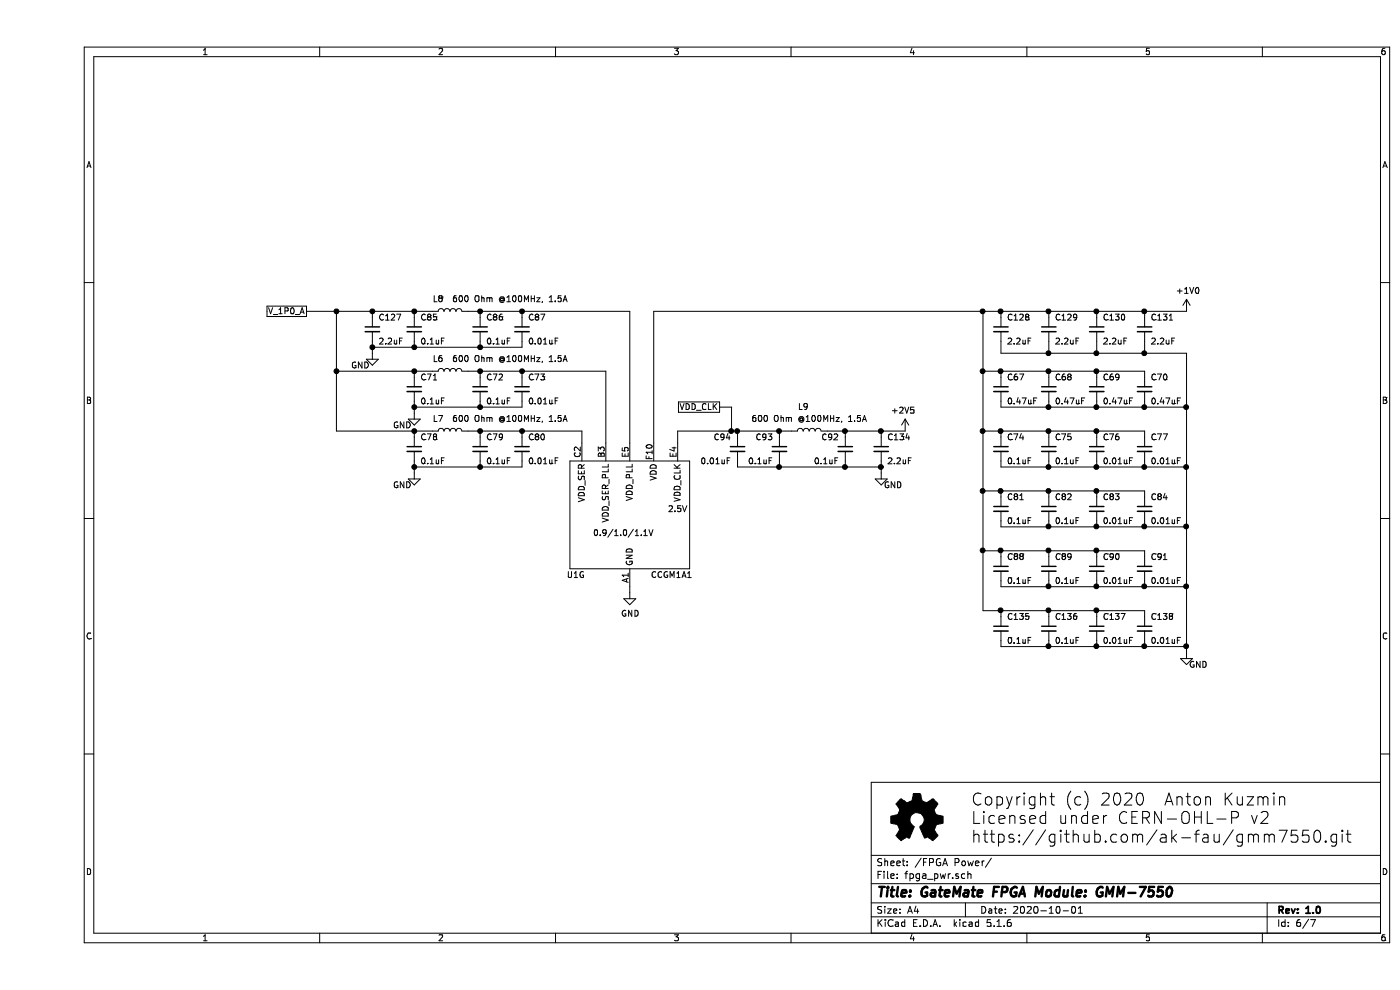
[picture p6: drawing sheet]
EESchema Schematic File Version 4
EELAYER 30 0
EELAYER END
$Descr A4 11693 8268
encoding utf-8
Sheet 6 7
Title "GateMate FPGA Module: GMM-7550"
Date "2020-10-01"
Rev "1.0"
Comp ""
Comment1 ""
Comment2 ""
Comment3 ""
Comment4 ""
$EndDescr
$Comp
L CologneChip:CCGM1A1 U1
U 7 1
P 4950 4300
AR Path="/5E92BEF5" Ref="U1"  Part="7" 
AR Path="/5E928EDB/5E92BEF5" Ref="U1"  Part="7" 
F 0 "U1" H 4500 3800 50  0000 C CNN
F 1 "CCGM1A1" H 5300 3800 50  0000 C CNN
F 2 "Package_BGA:BGA-320_15.0x15.0mm_Layout18x18_P0.8mm" H 5100 4850 50  0001 C CNN
F 3 "https://colognechip.com/docs/gatemate-ccgm1a-datasheet.pdf" H 4950 4600 50  0001 C CNN
	7    4950 4300
	1    0    0    -1  
$EndComp
$Comp
L Device:C_Small C?
U 1 1
P 3150 3250
AR Path="/5E836017/5EC0016A" Ref="C?"  Part="1" 
AR Path="/5E928EDB/5EC0016A" Ref="C71"  Part="1" 
F 0 "C71" H 3200 3350 50  0000 L CNN
F 1 "0.1uF" H 3200 3150 50  0000 L CNN
F 2 "Capacitor_SMD:C_0402_1005Metric" H 3150 3250 50  0001 C CNN
F 3 "~" H 3150 3250 50  0001 C CNN
	1    3150 3250
	1    0    0    -1  
$EndComp
$Comp
L Device:C_Small C?
U 1 1
P 3700 3250
AR Path="/5E836017/5EC00170" Ref="C?"  Part="1" 
AR Path="/5E928EDB/5EC00170" Ref="C72"  Part="1" 
F 0 "C72" H 3750 3350 50  0000 L CNN
F 1 "0.1uF" H 3750 3150 50  0000 L CNN
F 2 "Capacitor_SMD:C_0402_1005Metric" H 3700 3250 50  0001 C CNN
F 3 "~" H 3700 3250 50  0001 C CNN
	1    3700 3250
	1    0    0    -1  
$EndComp
$Comp
L Device:C_Small C?
U 1 1
P 4050 3250
AR Path="/5E836017/5EC00176" Ref="C?"  Part="1" 
AR Path="/5E928EDB/5EC00176" Ref="C73"  Part="1" 
F 0 "C73" H 4100 3350 50  0000 L CNN
F 1 "0.01uF" H 4100 3150 50  0000 L CNN
F 2 "Capacitor_SMD:C_0402_1005Metric" H 4050 3250 50  0001 C CNN
F 3 "~" H 4050 3250 50  0001 C CNN
	1    4050 3250
	1    0    0    -1  
$EndComp
Wire Wire Line
	3150 3350 3150 3400
Wire Wire Line
	3700 3350 3700 3400
Wire Wire Line
	3700 3400 3150 3400
Wire Wire Line
	4050 3350 4050 3400
Wire Wire Line
	4050 3400 3700 3400
Connection ~ 3700 3400
Wire Wire Line
	3600 3100 3700 3100
Wire Wire Line
	3700 3100 3700 3150
Wire Wire Line
	3700 3100 4050 3100
Wire Wire Line
	4050 3100 4050 3150
Connection ~ 3700 3100
Wire Wire Line
	3150 3150 3150 3100
Wire Wire Line
	3150 3100 3300 3100
Connection ~ 4050 3100
Connection ~ 3150 3100
$Comp
L Device:L L?
U 1 1
P 3450 3600
AR Path="/5E836017/5EC0A913" Ref="L?"  Part="1" 
AR Path="/5E928EDB/5EC0A913" Ref="L7"  Part="1" 
F 0 "L7" V 3550 3700 50  0000 C CNN
F 1 "600 Ohm @100MHz, 1.5A" V 3550 3100 50  0000 C CNN
F 2 "Inductor_SMD:L_0805_2012Metric" H 3450 3600 50  0001 C CNN
F 3 "~" H 3450 3600 50  0001 C CNN
F 4 "MI0805K601R-10" V 3450 3600 50  0001 C CNN "PartNumber"
	1    3450 3600
	0    -1   -1   0   
$EndComp
$Comp
L Device:C_Small C?
U 1 1
P 3150 3750
AR Path="/5E836017/5EC0A919" Ref="C?"  Part="1" 
AR Path="/5E928EDB/5EC0A919" Ref="C78"  Part="1" 
F 0 "C78" H 3200 3850 50  0000 L CNN
F 1 "0.1uF" H 3200 3650 50  0000 L CNN
F 2 "Capacitor_SMD:C_0402_1005Metric" H 3150 3750 50  0001 C CNN
F 3 "~" H 3150 3750 50  0001 C CNN
	1    3150 3750
	1    0    0    -1  
$EndComp
$Comp
L Device:C_Small C?
U 1 1
P 3700 3750
AR Path="/5E836017/5EC0A91F" Ref="C?"  Part="1" 
AR Path="/5E928EDB/5EC0A91F" Ref="C79"  Part="1" 
F 0 "C79" H 3750 3850 50  0000 L CNN
F 1 "0.1uF" H 3750 3650 50  0000 L CNN
F 2 "Capacitor_SMD:C_0402_1005Metric" H 3700 3750 50  0001 C CNN
F 3 "~" H 3700 3750 50  0001 C CNN
	1    3700 3750
	1    0    0    -1  
$EndComp
$Comp
L Device:C_Small C?
U 1 1
P 4050 3750
AR Path="/5E836017/5EC0A925" Ref="C?"  Part="1" 
AR Path="/5E928EDB/5EC0A925" Ref="C80"  Part="1" 
F 0 "C80" H 4100 3850 50  0000 L CNN
F 1 "0.01uF" H 4100 3650 50  0000 L CNN
F 2 "Capacitor_SMD:C_0402_1005Metric" H 4050 3750 50  0001 C CNN
F 3 "~" H 4050 3750 50  0001 C CNN
	1    4050 3750
	1    0    0    -1  
$EndComp
$Comp
L power:GND #PWR?
U 1 1
P 3150 3950
AR Path="/5E836017/5EC0A92B" Ref="#PWR?"  Part="1" 
AR Path="/5E928EDB/5EC0A92B" Ref="#PWR0115"  Part="1" 
F 0 "#PWR0115" H 3150 3700 50  0001 C CNN
F 1 "GND" H 3050 3850 50  0000 C CNN
F 2 "" H 3150 3950 50  0001 C CNN
F 3 "" H 3150 3950 50  0001 C CNN
	1    3150 3950
	1    0    0    -1  
$EndComp
Wire Wire Line
	3150 3850 3150 3900
Wire Wire Line
	3700 3850 3700 3900
Wire Wire Line
	3700 3900 3150 3900
Wire Wire Line
	4050 3850 4050 3900
Wire Wire Line
	4050 3900 3700 3900
Connection ~ 3700 3900
Wire Wire Line
	3600 3600 3700 3600
Wire Wire Line
	3700 3600 3700 3650
Wire Wire Line
	3700 3600 4050 3600
Wire Wire Line
	4050 3600 4050 3650
Connection ~ 3700 3600
Wire Wire Line
	3150 3650 3150 3600
Wire Wire Line
	3150 3600 3300 3600
Connection ~ 4050 3600
$Comp
L Device:C_Small C?
U 1 1
P 6750 3750
AR Path="/5E836017/5EC3D896" Ref="C?"  Part="1" 
AR Path="/5E928EDB/5EC3D896" Ref="C92"  Part="1" 
F 0 "C92" H 6800 3850 50  0000 L CNN
F 1 "0.1uF" H 6800 3650 50  0000 L CNN
F 2 "Capacitor_SMD:C_0402_1005Metric" H 6750 3750 50  0001 C CNN
F 3 "~" H 6750 3750 50  0001 C CNN
	1    6750 3750
	-1   0    0    -1  
$EndComp
$Comp
L Device:C_Small C?
U 1 1
P 6200 3750
AR Path="/5E836017/5EC3D89C" Ref="C?"  Part="1" 
AR Path="/5E928EDB/5EC3D89C" Ref="C93"  Part="1" 
F 0 "C93" H 6250 3850 50  0000 L CNN
F 1 "0.1uF" H 6250 3650 50  0000 L CNN
F 2 "Capacitor_SMD:C_0402_1005Metric" H 6200 3750 50  0001 C CNN
F 3 "~" H 6200 3750 50  0001 C CNN
	1    6200 3750
	-1   0    0    -1  
$EndComp
$Comp
L Device:C_Small C?
U 1 1
P 5850 3750
AR Path="/5E836017/5EC3D8A2" Ref="C?"  Part="1" 
AR Path="/5E928EDB/5EC3D8A2" Ref="C94"  Part="1" 
F 0 "C94" H 5900 3850 50  0000 L CNN
F 1 "0.01uF" H 5900 3650 50  0000 L CNN
F 2 "Capacitor_SMD:C_0402_1005Metric" H 5850 3750 50  0001 C CNN
F 3 "~" H 5850 3750 50  0001 C CNN
	1    5850 3750
	-1   0    0    -1  
$EndComp
$Comp
L power:GND #PWR?
U 1 1
P 7050 3950
AR Path="/5E836017/5EC3D8A8" Ref="#PWR?"  Part="1" 
AR Path="/5E928EDB/5EC3D8A8" Ref="#PWR0116"  Part="1" 
F 0 "#PWR0116" H 7050 3700 50  0001 C CNN
F 1 "GND" H 6950 3850 50  0000 C CNN
F 2 "" H 7050 3950 50  0001 C CNN
F 3 "" H 7050 3950 50  0001 C CNN
	1    7050 3950
	-1   0    0    -1  
$EndComp
Wire Wire Line
	6750 3850 6750 3900
Wire Wire Line
	6200 3850 6200 3900
Wire Wire Line
	6200 3900 6750 3900
Wire Wire Line
	5850 3850 5850 3900
Wire Wire Line
	5850 3900 6200 3900
Connection ~ 6200 3900
Wire Wire Line
	6300 3600 6200 3600
Wire Wire Line
	6200 3600 6200 3650
Wire Wire Line
	6200 3600 5850 3600
Wire Wire Line
	5850 3600 5850 3650
Connection ~ 6200 3600
Wire Wire Line
	6750 3650 6750 3600
Wire Wire Line
	6750 3600 6600 3600
Connection ~ 5850 3600
Wire Wire Line
	7250 3600 7050 3600
Connection ~ 6750 3600
$Comp
L Device:C_Small C?
U 1 1
P 3150 2750
AR Path="/5E836017/5EC4DFB6" Ref="C?"  Part="1" 
AR Path="/5E928EDB/5EC4DFB6" Ref="C85"  Part="1" 
F 0 "C85" H 3200 2850 50  0000 L CNN
F 1 "0.1uF" H 3200 2650 50  0000 L CNN
F 2 "Capacitor_SMD:C_0402_1005Metric" H 3150 2750 50  0001 C CNN
F 3 "~" H 3150 2750 50  0001 C CNN
	1    3150 2750
	1    0    0    -1  
$EndComp
$Comp
L Device:C_Small C?
U 1 1
P 3700 2750
AR Path="/5E836017/5EC4DFBC" Ref="C?"  Part="1" 
AR Path="/5E928EDB/5EC4DFBC" Ref="C86"  Part="1" 
F 0 "C86" H 3750 2850 50  0000 L CNN
F 1 "0.1uF" H 3750 2650 50  0000 L CNN
F 2 "Capacitor_SMD:C_0402_1005Metric" H 3700 2750 50  0001 C CNN
F 3 "~" H 3700 2750 50  0001 C CNN
	1    3700 2750
	1    0    0    -1  
$EndComp
$Comp
L Device:C_Small C?
U 1 1
P 4050 2750
AR Path="/5E836017/5EC4DFC2" Ref="C?"  Part="1" 
AR Path="/5E928EDB/5EC4DFC2" Ref="C87"  Part="1" 
F 0 "C87" H 4100 2850 50  0000 L CNN
F 1 "0.01uF" H 4100 2650 50  0000 L CNN
F 2 "Capacitor_SMD:C_0402_1005Metric" H 4050 2750 50  0001 C CNN
F 3 "~" H 4050 2750 50  0001 C CNN
	1    4050 2750
	1    0    0    -1  
$EndComp
Wire Wire Line
	3150 2850 3150 2900
Wire Wire Line
	3700 2850 3700 2900
Wire Wire Line
	3700 2900 3150 2900
Wire Wire Line
	4050 2850 4050 2900
Wire Wire Line
	4050 2900 3700 2900
Connection ~ 3700 2900
Wire Wire Line
	3600 2600 3700 2600
Wire Wire Line
	3700 2600 3700 2650
Wire Wire Line
	3700 2600 4050 2600
Wire Wire Line
	4050 2600 4050 2650
Connection ~ 3700 2600
Wire Wire Line
	3150 2650 3150 2600
Wire Wire Line
	3150 2600 3300 2600
Connection ~ 4050 2600
Wire Wire Line
	2250 2600 2500 2600
Connection ~ 3150 2600
$Comp
L power:+2V5 #PWR0118
U 1 1
P 7250 3600
F 0 "#PWR0118" H 7250 3450 50  0001 C CNN
F 1 "+2V5" H 7265 3773 50  0000 C CNN
F 2 "" H 7250 3600 50  0001 C CNN
F 3 "" H 7250 3600 50  0001 C CNN
	1    7250 3600
	-1   0    0    -1  
$EndComp
Wire Wire Line
	2500 3600 2500 3100
$Comp
L Device:C_Small C?
U 1 1
P 8050 3750
AR Path="/5E836017/5ECEA1C0" Ref="C?"  Part="1" 
AR Path="/5E928EDB/5ECEA1C0" Ref="C74"  Part="1" 
F 0 "C74" H 8100 3850 50  0000 L CNN
F 1 "0.1uF" H 8100 3650 50  0000 L CNN
F 2 "Capacitor_SMD:C_0402_1005Metric" H 8050 3750 50  0001 C CNN
F 3 "~" H 8050 3750 50  0001 C CNN
	1    8050 3750
	1    0    0    -1  
$EndComp
$Comp
L Device:C_Small C?
U 1 1
P 8050 3250
AR Path="/5E836017/5ECEAEC8" Ref="C?"  Part="1" 
AR Path="/5E928EDB/5ECEAEC8" Ref="C67"  Part="1" 
F 0 "C67" H 8100 3350 50  0000 L CNN
F 1 "0.47uF" H 8100 3150 50  0000 L CNN
F 2 "Capacitor_SMD:C_0603_1608Metric" H 8050 3250 50  0001 C CNN
F 3 "~" H 8050 3250 50  0001 C CNN
	1    8050 3250
	1    0    0    -1  
$EndComp
$Comp
L Device:C_Small C?
U 1 1
P 8450 3250
AR Path="/5E836017/5ECED1D9" Ref="C?"  Part="1" 
AR Path="/5E928EDB/5ECED1D9" Ref="C68"  Part="1" 
F 0 "C68" H 8500 3350 50  0000 L CNN
F 1 "0.47uF" H 8500 3150 50  0000 L CNN
F 2 "Capacitor_SMD:C_0603_1608Metric" H 8450 3250 50  0001 C CNN
F 3 "~" H 8450 3250 50  0001 C CNN
	1    8450 3250
	1    0    0    -1  
$EndComp
$Comp
L Device:C_Small C?
U 1 1
P 8850 3250
AR Path="/5E836017/5ECEE093" Ref="C?"  Part="1" 
AR Path="/5E928EDB/5ECEE093" Ref="C69"  Part="1" 
F 0 "C69" H 8900 3350 50  0000 L CNN
F 1 "0.47uF" H 8900 3150 50  0000 L CNN
F 2 "Capacitor_SMD:C_0603_1608Metric" H 8850 3250 50  0001 C CNN
F 3 "~" H 8850 3250 50  0001 C CNN
	1    8850 3250
	1    0    0    -1  
$EndComp
$Comp
L Device:C_Small C?
U 1 1
P 9250 3250
AR Path="/5E836017/5ECFFA45" Ref="C?"  Part="1" 
AR Path="/5E928EDB/5ECFFA45" Ref="C70"  Part="1" 
F 0 "C70" H 9300 3350 50  0000 L CNN
F 1 "0.47uF" H 9300 3150 50  0000 L CNN
F 2 "Capacitor_SMD:C_0603_1608Metric" H 9250 3250 50  0001 C CNN
F 3 "~" H 9250 3250 50  0001 C CNN
	1    9250 3250
	1    0    0    -1  
$EndComp
$Comp
L Device:C_Small C?
U 1 1
P 8450 3750
AR Path="/5E836017/5ED06806" Ref="C?"  Part="1" 
AR Path="/5E928EDB/5ED06806" Ref="C75"  Part="1" 
F 0 "C75" H 8500 3850 50  0000 L CNN
F 1 "0.1uF" H 8500 3650 50  0000 L CNN
F 2 "Capacitor_SMD:C_0402_1005Metric" H 8450 3750 50  0001 C CNN
F 3 "~" H 8450 3750 50  0001 C CNN
	1    8450 3750
	1    0    0    -1  
$EndComp
$Comp
L Device:C_Small C?
U 1 1
P 8850 3750
AR Path="/5E836017/5ED07726" Ref="C?"  Part="1" 
AR Path="/5E928EDB/5ED07726" Ref="C76"  Part="1" 
F 0 "C76" H 8900 3850 50  0000 L CNN
F 1 "0.01uF" H 8900 3650 50  0000 L CNN
F 2 "Capacitor_SMD:C_0402_1005Metric" H 8850 3750 50  0001 C CNN
F 3 "~" H 8850 3750 50  0001 C CNN
	1    8850 3750
	1    0    0    -1  
$EndComp
$Comp
L Device:C_Small C?
U 1 1
P 9250 3750
AR Path="/5E836017/5ED07BA6" Ref="C?"  Part="1" 
AR Path="/5E928EDB/5ED07BA6" Ref="C77"  Part="1" 
F 0 "C77" H 9300 3850 50  0000 L CNN
F 1 "0.01uF" H 9300 3650 50  0000 L CNN
F 2 "Capacitor_SMD:C_0402_1005Metric" H 9250 3750 50  0001 C CNN
F 3 "~" H 9250 3750 50  0001 C CNN
	1    9250 3750
	1    0    0    -1  
$EndComp
$Comp
L Device:C_Small C?
U 1 1
P 8050 4250
AR Path="/5E836017/5ED1E758" Ref="C?"  Part="1" 
AR Path="/5E928EDB/5ED1E758" Ref="C81"  Part="1" 
F 0 "C81" H 8100 4350 50  0000 L CNN
F 1 "0.1uF" H 8100 4150 50  0000 L CNN
F 2 "Capacitor_SMD:C_0402_1005Metric" H 8050 4250 50  0001 C CNN
F 3 "~" H 8050 4250 50  0001 C CNN
	1    8050 4250
	1    0    0    -1  
$EndComp
$Comp
L Device:C_Small C?
U 1 1
P 8450 4250
AR Path="/5E836017/5ED1E75E" Ref="C?"  Part="1" 
AR Path="/5E928EDB/5ED1E75E" Ref="C82"  Part="1" 
F 0 "C82" H 8500 4350 50  0000 L CNN
F 1 "0.1uF" H 8500 4150 50  0000 L CNN
F 2 "Capacitor_SMD:C_0402_1005Metric" H 8450 4250 50  0001 C CNN
F 3 "~" H 8450 4250 50  0001 C CNN
	1    8450 4250
	1    0    0    -1  
$EndComp
$Comp
L Device:C_Small C?
U 1 1
P 8850 4250
AR Path="/5E836017/5ED1E764" Ref="C?"  Part="1" 
AR Path="/5E928EDB/5ED1E764" Ref="C83"  Part="1" 
F 0 "C83" H 8900 4350 50  0000 L CNN
F 1 "0.01uF" H 8900 4150 50  0000 L CNN
F 2 "Capacitor_SMD:C_0402_1005Metric" H 8850 4250 50  0001 C CNN
F 3 "~" H 8850 4250 50  0001 C CNN
	1    8850 4250
	1    0    0    -1  
$EndComp
$Comp
L Device:C_Small C?
U 1 1
P 9250 4250
AR Path="/5E836017/5ED1E76A" Ref="C?"  Part="1" 
AR Path="/5E928EDB/5ED1E76A" Ref="C84"  Part="1" 
F 0 "C84" H 9300 4350 50  0000 L CNN
F 1 "0.01uF" H 9300 4150 50  0000 L CNN
F 2 "Capacitor_SMD:C_0402_1005Metric" H 9250 4250 50  0001 C CNN
F 3 "~" H 9250 4250 50  0001 C CNN
	1    9250 4250
	1    0    0    -1  
$EndComp
$Comp
L Device:C_Small C?
U 1 1
P 8050 4750
AR Path="/5E836017/5ED5D7E8" Ref="C?"  Part="1" 
AR Path="/5E928EDB/5ED5D7E8" Ref="C88"  Part="1" 
F 0 "C88" H 8100 4850 50  0000 L CNN
F 1 "0.1uF" H 8100 4650 50  0000 L CNN
F 2 "Capacitor_SMD:C_0402_1005Metric" H 8050 4750 50  0001 C CNN
F 3 "~" H 8050 4750 50  0001 C CNN
	1    8050 4750
	1    0    0    -1  
$EndComp
$Comp
L Device:C_Small C?
U 1 1
P 8450 4750
AR Path="/5E836017/5ED5D7EE" Ref="C?"  Part="1" 
AR Path="/5E928EDB/5ED5D7EE" Ref="C89"  Part="1" 
F 0 "C89" H 8500 4850 50  0000 L CNN
F 1 "0.1uF" H 8500 4650 50  0000 L CNN
F 2 "Capacitor_SMD:C_0402_1005Metric" H 8450 4750 50  0001 C CNN
F 3 "~" H 8450 4750 50  0001 C CNN
	1    8450 4750
	1    0    0    -1  
$EndComp
$Comp
L Device:C_Small C?
U 1 1
P 8850 4750
AR Path="/5E836017/5ED5D7F4" Ref="C?"  Part="1" 
AR Path="/5E928EDB/5ED5D7F4" Ref="C90"  Part="1" 
F 0 "C90" H 8900 4850 50  0000 L CNN
F 1 "0.01uF" H 8900 4650 50  0000 L CNN
F 2 "Capacitor_SMD:C_0402_1005Metric" H 8850 4750 50  0001 C CNN
F 3 "~" H 8850 4750 50  0001 C CNN
	1    8850 4750
	1    0    0    -1  
$EndComp
$Comp
L Device:C_Small C?
U 1 1
P 9250 4750
AR Path="/5E836017/5ED5D7FA" Ref="C?"  Part="1" 
AR Path="/5E928EDB/5ED5D7FA" Ref="C91"  Part="1" 
F 0 "C91" H 9300 4850 50  0000 L CNN
F 1 "0.01uF" H 9300 4650 50  0000 L CNN
F 2 "Capacitor_SMD:C_0402_1005Metric" H 9250 4750 50  0001 C CNN
F 3 "~" H 9250 4750 50  0001 C CNN
	1    9250 4750
	1    0    0    -1  
$EndComp
$Comp
L power:+1V0 #PWR0119
U 1 1
P 9600 2600
F 0 "#PWR0119" H 9600 2450 50  0001 C CNN
F 1 "+1V0" H 9615 2773 50  0000 C CNN
F 2 "" H 9600 2600 50  0001 C CNN
F 3 "" H 9600 2600 50  0001 C CNN
	1    9600 2600
	1    0    0    -1  
$EndComp
$Comp
L power:GND #PWR0120
U 1 1
P 9600 5450
F 0 "#PWR0120" H 9600 5200 50  0001 C CNN
F 1 "GND" H 9700 5350 50  0000 C CNN
F 2 "" H 9600 5450 50  0001 C CNN
F 3 "" H 9600 5450 50  0001 C CNN
	1    9600 5450
	1    0    0    -1  
$EndComp
Wire Wire Line
	8050 3150 8050 3100
Connection ~ 8050 3100
Wire Wire Line
	8050 3100 7900 3100
Wire Wire Line
	8450 3150 8450 3100
Connection ~ 8450 3100
Wire Wire Line
	8450 3100 8050 3100
Wire Wire Line
	8850 3150 8850 3100
Connection ~ 8850 3100
Wire Wire Line
	8850 3100 8450 3100
Wire Wire Line
	9250 3150 9250 3100
Wire Wire Line
	9250 3100 8850 3100
Wire Wire Line
	8050 3350 8050 3400
Wire Wire Line
	8050 3400 8450 3400
Wire Wire Line
	9250 3400 9250 3350
Wire Wire Line
	8850 3350 8850 3400
Connection ~ 8850 3400
Wire Wire Line
	8850 3400 9250 3400
Wire Wire Line
	8450 3350 8450 3400
Connection ~ 8450 3400
Wire Wire Line
	8450 3400 8850 3400
Wire Wire Line
	7900 2600 7900 3100
Wire Wire Line
	7900 3600 8050 3600
Wire Wire Line
	9250 3600 9250 3650
Wire Wire Line
	8850 3600 8850 3650
Connection ~ 8850 3600
Wire Wire Line
	8850 3600 9250 3600
Wire Wire Line
	8450 3600 8450 3650
Connection ~ 8450 3600
Wire Wire Line
	8450 3600 8850 3600
Wire Wire Line
	8050 3600 8050 3650
Connection ~ 8050 3600
Wire Wire Line
	8050 3600 8450 3600
Wire Wire Line
	7900 3100 7900 3600
Wire Wire Line
	7900 4100 8050 4100
Wire Wire Line
	9250 4100 9250 4150
Connection ~ 7900 3100
Wire Wire Line
	8850 4100 8850 4150
Connection ~ 8850 4100
Wire Wire Line
	8850 4100 9250 4100
Wire Wire Line
	8450 4100 8450 4150
Connection ~ 8450 4100
Wire Wire Line
	8450 4100 8850 4100
Wire Wire Line
	8050 4100 8050 4150
Connection ~ 8050 4100
Wire Wire Line
	8050 4100 8450 4100
Wire Wire Line
	7900 3600 7900 4100
Wire Wire Line
	7900 4600 8050 4600
Wire Wire Line
	9250 4600 9250 4650
Connection ~ 7900 3600
Wire Wire Line
	8850 4600 8850 4650
Connection ~ 8850 4600
Wire Wire Line
	8850 4600 9250 4600
Wire Wire Line
	8450 4600 8450 4650
Connection ~ 8450 4600
Wire Wire Line
	8450 4600 8850 4600
Wire Wire Line
	8050 4600 8050 4650
Connection ~ 8050 4600
Wire Wire Line
	8050 4600 8450 4600
Wire Wire Line
	8050 4850 8050 4900
Wire Wire Line
	8050 4900 8450 4900
Wire Wire Line
	9250 4850 9250 4900
Wire Wire Line
	8850 4850 8850 4900
Connection ~ 8850 4900
Wire Wire Line
	8850 4900 9250 4900
Wire Wire Line
	8450 4850 8450 4900
Connection ~ 8450 4900
Wire Wire Line
	8450 4900 8850 4900
Wire Wire Line
	8050 4350 8050 4400
Wire Wire Line
	8050 4400 8450 4400
Wire Wire Line
	9600 4400 9600 4900
Wire Wire Line
	9250 4350 9250 4400
Connection ~ 9250 4400
Wire Wire Line
	9250 4400 9600 4400
Wire Wire Line
	8850 4350 8850 4400
Connection ~ 8850 4400
Wire Wire Line
	8850 4400 9250 4400
Wire Wire Line
	8450 4350 8450 4400
Connection ~ 8450 4400
Wire Wire Line
	8450 4400 8850 4400
Wire Wire Line
	8050 3850 8050 3900
Wire Wire Line
	8050 3900 8450 3900
Wire Wire Line
	9600 3900 9600 4400
Connection ~ 9600 4400
Wire Wire Line
	9250 3850 9250 3900
Connection ~ 9250 3900
Wire Wire Line
	9250 3900 9600 3900
Wire Wire Line
	8850 3850 8850 3900
Connection ~ 8850 3900
Wire Wire Line
	8850 3900 9250 3900
Wire Wire Line
	8450 3850 8450 3900
Connection ~ 8450 3900
Wire Wire Line
	8450 3900 8850 3900
Wire Wire Line
	9250 3400 9600 3400
Wire Wire Line
	9600 3400 9600 3900
Connection ~ 9250 3400
Connection ~ 9600 3900
Wire Wire Line
	5350 3700 5350 3600
Wire Wire Line
	5350 3600 5800 3600
Wire Wire Line
	5150 2600 5150 3700
Wire Wire Line
	4550 3600 4550 3700
Wire Wire Line
	4050 3600 4550 3600
Wire Wire Line
	4750 3100 4750 3700
Wire Wire Line
	4050 3100 4750 3100
Wire Wire Line
	4950 2600 4950 3700
Wire Wire Line
	4050 2600 4950 2600
$Comp
L power:GND #PWR020
U 1 1
P 4950 4950
F 0 "#PWR020" H 4950 4700 50  0001 C CNN
F 1 "GND" H 4955 4777 50  0000 C CNN
F 2 "" H 4950 4950 50  0001 C CNN
F 3 "" H 4950 4950 50  0001 C CNN
	1    4950 4950
	1    0    0    -1  
$EndComp
Wire Wire Line
	4950 4900 4950 4950
Text GLabel 2250 2600 0    50   UnSpc ~ 0
V_1P0_A
Wire Wire Line
	2500 3100 2500 2600
Connection ~ 2500 3100
Connection ~ 2500 2600
Wire Wire Line
	2500 2600 2800 2600
Wire Wire Line
	3150 3900 3150 3950
Connection ~ 3150 3900
Connection ~ 3150 3600
$Comp
L Device:L L?
U 1 1
P 3450 3100
AR Path="/5E836017/5F2032AC" Ref="L?"  Part="1" 
AR Path="/5E928EDB/5F2032AC" Ref="L6"  Part="1" 
F 0 "L6" V 3550 3200 50  0000 C CNN
F 1 "600 Ohm @100MHz, 1.5A" V 3550 2600 50  0000 C CNN
F 2 "Inductor_SMD:L_0805_2012Metric" H 3450 3100 50  0001 C CNN
F 3 "~" H 3450 3100 50  0001 C CNN
F 4 "MI0805K601R-10" V 3450 3100 50  0001 C CNN "PartNumber"
	1    3450 3100
	0    -1   -1   0   
$EndComp
$Comp
L Device:L L?
U 1 1
P 3450 2600
AR Path="/5E836017/5F203E7E" Ref="L?"  Part="1" 
AR Path="/5E928EDB/5F203E7E" Ref="L8"  Part="1" 
F 0 "L8" V 3550 2700 50  0000 C CNN
F 1 "600 Ohm @100MHz, 1.5A" V 3550 2100 50  0000 C CNN
F 2 "Inductor_SMD:L_0805_2012Metric" H 3450 2600 50  0001 C CNN
F 3 "~" H 3450 2600 50  0001 C CNN
F 4 "MI0805K601R-10" V 3450 2600 50  0001 C CNN "PartNumber"
	1    3450 2600
	0    -1   -1   0   
$EndComp
$Comp
L Device:C_Small C?
U 1 1
P 2800 2750
AR Path="/5E836017/5F206746" Ref="C?"  Part="1" 
AR Path="/5E928EDB/5F206746" Ref="C127"  Part="1" 
F 0 "C127" H 2850 2850 50  0000 L CNN
F 1 "2.2uF" H 2850 2650 50  0000 L CNN
F 2 "Capacitor_SMD:C_0805_2012Metric" H 2800 2750 50  0001 C CNN
F 3 "~" H 2800 2750 50  0001 C CNN
	1    2800 2750
	1    0    0    -1  
$EndComp
$Comp
L power:GND #PWR?
U 1 1
P 3150 3450
AR Path="/5E836017/5F207D14" Ref="#PWR?"  Part="1" 
AR Path="/5E928EDB/5F207D14" Ref="#PWR038"  Part="1" 
F 0 "#PWR038" H 3150 3200 50  0001 C CNN
F 1 "GND" H 3050 3350 50  0000 C CNN
F 2 "" H 3150 3450 50  0001 C CNN
F 3 "" H 3150 3450 50  0001 C CNN
	1    3150 3450
	1    0    0    -1  
$EndComp
$Comp
L power:GND #PWR?
U 1 1
P 2800 2950
AR Path="/5E836017/5F20969F" Ref="#PWR?"  Part="1" 
AR Path="/5E928EDB/5F20969F" Ref="#PWR037"  Part="1" 
F 0 "#PWR037" H 2800 2700 50  0001 C CNN
F 1 "GND" H 2700 2850 50  0000 C CNN
F 2 "" H 2800 2950 50  0001 C CNN
F 3 "" H 2800 2950 50  0001 C CNN
	1    2800 2950
	1    0    0    -1  
$EndComp
Wire Wire Line
	2800 2600 2800 2650
Connection ~ 2800 2600
Wire Wire Line
	2800 2600 3150 2600
Wire Wire Line
	2800 2850 2800 2900
Wire Wire Line
	2800 2900 3150 2900
Connection ~ 2800 2900
Wire Wire Line
	2800 2900 2800 2950
Connection ~ 3150 2900
Wire Wire Line
	3150 3400 3150 3450
Connection ~ 3150 3400
$Comp
L Device:L L?
U 1 1
P 6450 3600
AR Path="/5E836017/5F23A741" Ref="L?"  Part="1" 
AR Path="/5E928EDB/5F23A741" Ref="L9"  Part="1" 
F 0 "L9" V 6650 3650 50  0000 C CNN
F 1 "600 Ohm @100MHz, 1.5A" V 6550 3600 50  0000 C CNN
F 2 "Inductor_SMD:L_0805_2012Metric" H 6450 3600 50  0001 C CNN
F 3 "~" H 6450 3600 50  0001 C CNN
F 4 "MI0805K601R-10" V 6450 3600 50  0001 C CNN "PartNumber"
	1    6450 3600
	0    -1   -1   0   
$EndComp
Text GLabel 5700 3400 0    50   UnSpc ~ 0
VDD_CLK
Wire Wire Line
	5700 3400 5800 3400
Wire Wire Line
	5800 3400 5800 3600
Connection ~ 5800 3600
Wire Wire Line
	5800 3600 5850 3600
$Comp
L Device:C_Small C?
U 1 1
P 7050 3750
AR Path="/5E836017/5F282BC0" Ref="C?"  Part="1" 
AR Path="/5E928EDB/5F282BC0" Ref="C134"  Part="1" 
F 0 "C134" H 7100 3850 50  0000 L CNN
F 1 "2.2uF" H 7100 3650 50  0000 L CNN
F 2 "Capacitor_SMD:C_0805_2012Metric" H 7050 3750 50  0001 C CNN
F 3 "~" H 7050 3750 50  0001 C CNN
	1    7050 3750
	1    0    0    -1  
$EndComp
Wire Wire Line
	7050 3850 7050 3900
Wire Wire Line
	6750 3900 7050 3900
Connection ~ 6750 3900
Connection ~ 7050 3900
Wire Wire Line
	7050 3900 7050 3950
Wire Wire Line
	7050 3600 7050 3650
Connection ~ 7050 3600
Wire Wire Line
	7050 3600 6750 3600
$Comp
L Device:C_Small C?
U 1 1
P 8050 5250
AR Path="/5E836017/5F2C6716" Ref="C?"  Part="1" 
AR Path="/5E928EDB/5F2C6716" Ref="C135"  Part="1" 
F 0 "C135" H 8100 5350 50  0000 L CNN
F 1 "0.1uF" H 8100 5150 50  0000 L CNN
F 2 "Capacitor_SMD:C_0402_1005Metric" H 8050 5250 50  0001 C CNN
F 3 "~" H 8050 5250 50  0001 C CNN
	1    8050 5250
	1    0    0    -1  
$EndComp
$Comp
L Device:C_Small C?
U 1 1
P 8450 5250
AR Path="/5E836017/5F2C671C" Ref="C?"  Part="1" 
AR Path="/5E928EDB/5F2C671C" Ref="C136"  Part="1" 
F 0 "C136" H 8500 5350 50  0000 L CNN
F 1 "0.1uF" H 8500 5150 50  0000 L CNN
F 2 "Capacitor_SMD:C_0402_1005Metric" H 8450 5250 50  0001 C CNN
F 3 "~" H 8450 5250 50  0001 C CNN
	1    8450 5250
	1    0    0    -1  
$EndComp
$Comp
L Device:C_Small C?
U 1 1
P 8850 5250
AR Path="/5E836017/5F2C6722" Ref="C?"  Part="1" 
AR Path="/5E928EDB/5F2C6722" Ref="C137"  Part="1" 
F 0 "C137" H 8900 5350 50  0000 L CNN
F 1 "0.01uF" H 8900 5150 50  0000 L CNN
F 2 "Capacitor_SMD:C_0402_1005Metric" H 8850 5250 50  0001 C CNN
F 3 "~" H 8850 5250 50  0001 C CNN
	1    8850 5250
	1    0    0    -1  
$EndComp
$Comp
L Device:C_Small C?
U 1 1
P 9250 5250
AR Path="/5E836017/5F2C6728" Ref="C?"  Part="1" 
AR Path="/5E928EDB/5F2C6728" Ref="C138"  Part="1" 
F 0 "C138" H 9300 5350 50  0000 L CNN
F 1 "0.01uF" H 9300 5150 50  0000 L CNN
F 2 "Capacitor_SMD:C_0402_1005Metric" H 9250 5250 50  0001 C CNN
F 3 "~" H 9250 5250 50  0001 C CNN
	1    9250 5250
	1    0    0    -1  
$EndComp
Wire Wire Line
	7900 5100 8050 5100
Wire Wire Line
	9250 5100 9250 5150
Wire Wire Line
	8850 5100 8850 5150
Connection ~ 8850 5100
Wire Wire Line
	8850 5100 9250 5100
Wire Wire Line
	8450 5100 8450 5150
Connection ~ 8450 5100
Wire Wire Line
	8450 5100 8850 5100
Wire Wire Line
	8050 5100 8050 5150
Connection ~ 8050 5100
Wire Wire Line
	8050 5100 8450 5100
Wire Wire Line
	8050 5350 8050 5400
Wire Wire Line
	8050 5400 8450 5400
Wire Wire Line
	9250 5350 9250 5400
Connection ~ 9250 5400
Wire Wire Line
	9250 5400 9600 5400
Wire Wire Line
	8850 5350 8850 5400
Connection ~ 8850 5400
Wire Wire Line
	8850 5400 9250 5400
Wire Wire Line
	8450 5350 8450 5400
Connection ~ 8450 5400
Wire Wire Line
	8450 5400 8850 5400
Wire Wire Line
	9600 4900 9600 5400
Wire Wire Line
	9250 4900 9600 4900
Connection ~ 9250 4900
Connection ~ 9600 4900
Wire Wire Line
	7900 4600 7900 4100
Connection ~ 7900 4100
$Comp
L Device:C_Small C?
U 1 1
P 8050 2750
AR Path="/5E836017/5F332844" Ref="C?"  Part="1" 
AR Path="/5E928EDB/5F332844" Ref="C128"  Part="1" 
F 0 "C128" H 8100 2850 50  0000 L CNN
F 1 "2.2uF" H 8100 2650 50  0000 L CNN
F 2 "Capacitor_SMD:C_0805_2012Metric" H 8050 2750 50  0001 C CNN
F 3 "~" H 8050 2750 50  0001 C CNN
	1    8050 2750
	1    0    0    -1  
$EndComp
$Comp
L Device:C_Small C?
U 1 1
P 8450 2750
AR Path="/5E836017/5F333085" Ref="C?"  Part="1" 
AR Path="/5E928EDB/5F333085" Ref="C129"  Part="1" 
F 0 "C129" H 8500 2850 50  0000 L CNN
F 1 "2.2uF" H 8500 2650 50  0000 L CNN
F 2 "Capacitor_SMD:C_0805_2012Metric" H 8450 2750 50  0001 C CNN
F 3 "~" H 8450 2750 50  0001 C CNN
	1    8450 2750
	1    0    0    -1  
$EndComp
$Comp
L Device:C_Small C?
U 1 1
P 8850 2750
AR Path="/5E836017/5F3336F1" Ref="C?"  Part="1" 
AR Path="/5E928EDB/5F3336F1" Ref="C130"  Part="1" 
F 0 "C130" H 8900 2850 50  0000 L CNN
F 1 "2.2uF" H 8900 2650 50  0000 L CNN
F 2 "Capacitor_SMD:C_0805_2012Metric" H 8850 2750 50  0001 C CNN
F 3 "~" H 8850 2750 50  0001 C CNN
	1    8850 2750
	1    0    0    -1  
$EndComp
$Comp
L Device:C_Small C?
U 1 1
P 9250 2750
AR Path="/5E836017/5F333DB0" Ref="C?"  Part="1" 
AR Path="/5E928EDB/5F333DB0" Ref="C131"  Part="1" 
F 0 "C131" H 9300 2850 50  0000 L CNN
F 1 "2.2uF" H 9300 2650 50  0000 L CNN
F 2 "Capacitor_SMD:C_0805_2012Metric" H 9250 2750 50  0001 C CNN
F 3 "~" H 9250 2750 50  0001 C CNN
	1    9250 2750
	1    0    0    -1  
$EndComp
Wire Wire Line
	8050 2850 8050 2950
Wire Wire Line
	8050 2950 8450 2950
Wire Wire Line
	9600 2950 9600 3400
Connection ~ 9600 3400
Wire Wire Line
	9250 2950 9250 2850
Connection ~ 9250 2950
Wire Wire Line
	9250 2950 9600 2950
Wire Wire Line
	8850 2950 8850 2850
Connection ~ 8850 2950
Wire Wire Line
	8850 2950 9250 2950
Wire Wire Line
	8450 2950 8450 2850
Connection ~ 8450 2950
Wire Wire Line
	8450 2950 8850 2950
Wire Wire Line
	9600 2600 9250 2600
Wire Wire Line
	7900 2600 5150 2600
Connection ~ 7900 2600
Wire Wire Line
	9250 2650 9250 2600
Connection ~ 9250 2600
Wire Wire Line
	9250 2600 8850 2600
Wire Wire Line
	8850 2650 8850 2600
Connection ~ 8850 2600
Wire Wire Line
	8850 2600 8450 2600
Wire Wire Line
	8450 2650 8450 2600
Connection ~ 8450 2600
Wire Wire Line
	8450 2600 8050 2600
Wire Wire Line
	8050 2650 8050 2600
Connection ~ 8050 2600
Wire Wire Line
	8050 2600 7900 2600
Wire Wire Line
	7900 5100 7900 4600
Connection ~ 7900 4600
Wire Wire Line
	9600 5450 9600 5400
Connection ~ 9600 5400
Text Notes 7800 7050 0    100  ~ 0
Copyright (c) 2020  Anton Kuzmin\nLicensed under CERN-OHL-P v2\nhttps://github.com/ak-fau/gmm7550.git
$Comp
L Graphic:Logo_Open_Hardware_Small #LOGO?
U 1 1
P 7350 6850
AR Path="/5F3242E9" Ref="#LOGO?"  Part="1" 
AR Path="/5E928EDB/5F3242E9" Ref="#LOGO6"  Part="1" 
F 0 "#LOGO6" H 7350 7125 50  0001 C CNN
F 1 "Logo_Open_Hardware_Small" H 7350 6625 50  0001 C CNN
F 2 "" H 7350 6850 50  0001 C CNN
F 3 "~" H 7350 6850 50  0001 C CNN
	1    7350 6850
	1    0    0    -1  
$EndComp
Wire Wire Line
	2500 3100 3150 3100
Wire Wire Line
	2500 3600 3150 3600
$EndSCHEMATC
